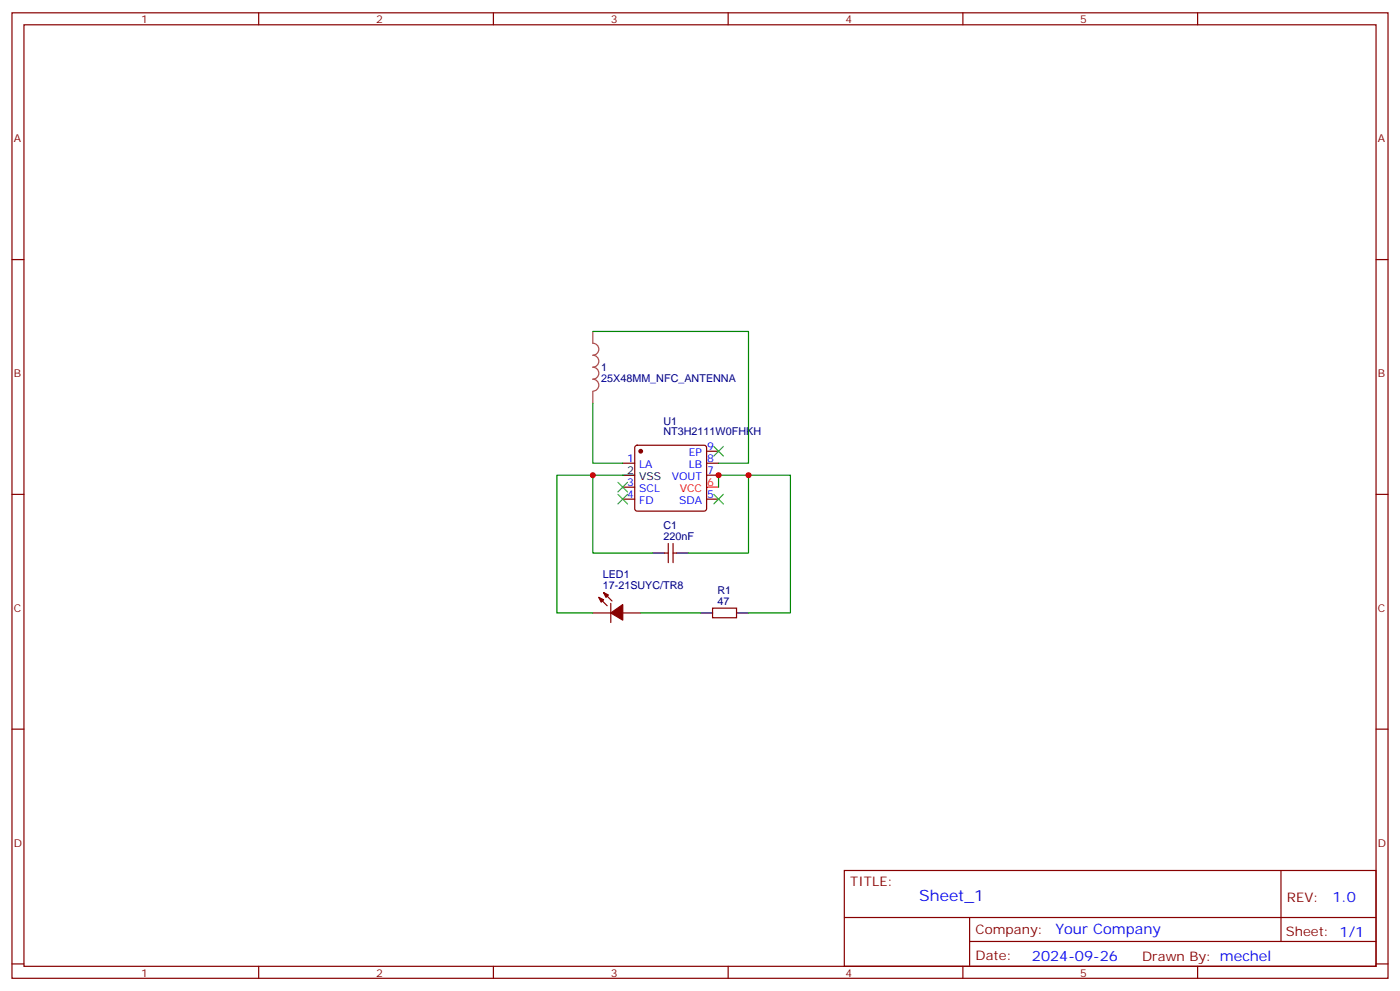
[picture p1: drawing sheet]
<svg xmlns="http://www.w3.org/2000/svg" width="412mm" height="292mm" viewBox="0 0 412 292" stroke-linecap="round" stroke-linejoin="round" font-family="sans-serif">
<g fill="none" stroke="#870000" stroke-width=".35">
<path d="M3.5 3.8h405.4v284.3h-405.4zM7.1 7.3h398.2v277.3h-398.2zM76.2 3.8v3.5M145.3 3.8v3.5M214.5 3.8v3.5M283.6 3.8v3.5M352.8 3.8v3.5M3.5 76.4h3.6M405.3 76.4h3.6M183.4 136.4h3.6M187.2 131.3l.5-.2h19.7l.5 .2 .2 .5v18l-.2 .5-.5 .2h-19.7l-.5-.2-.2-.5v-18zM208.1 132.9h3.6"/>
<path d="M208.1 136.4h3.6M208.1 139.9h3.6M3.5 145.6h3.6M183.4 147h3.6M183.4 143.5h3.6M208.1 147h3.6M405.3 145.6h3.6M176.4 175.9l2.5 2.5M177.8 174.5l2.5 2.5M179.9 177.7v5.6M195.8 162.9h1M196.8 160.1v5.6"/>
<path d="M198.3 160.1v5.6M198.3 162.9h1M209.9 179.1h7.1v2.8h-7.1zM174.6 180.5h5.3M183.4 180.5h5.3M3.5 214.7h3.6M405.3 214.7h3.6M248.7 256.4h156.6v28.2h-156.6zM377.3 256.4v20.9M248.7 270.2h156.5M285.6 277.3h119.6M285.6 270.2v14.1"/>
<path d="M3.5 283.9h3.6M76.2 284.6v3.5M145.3 284.6v3.5M214.5 284.6v3.5M283.6 284.6v3.5M352.8 284.6v3.5M405.3 283.9h3.6"/>
</g>
<path d="M208.1 143.5h3.6" fill="none" stroke="#f00" stroke-width=".35"/>
<path d="M183.4 139.9h3.6M192.3 162.9h3.5M199.3 162.9h3.5M206.4 180.5h3.5M217 180.5h3.5" fill="none" stroke="#000" stroke-width=".35"/>
<g fill="#870000" stroke="#870000" stroke-width=".35">
<path d="M176.4 175.9l1.4 .7-.7 .7z"/>
<path d="M177.8 174.5l1.4 .7-.7 .7z"/>
<path d="M179.9 180.5l3.5-2.5v4.6z"/>
<circle cx="188.7" cy="132.9" r=".53"/>
</g>
<path d="M174.6 97.6v3.5a1.76 1.76 0 0 1 1.8 1.7 1.76 1.76 0 0 1-1.8 1.8 1.76 1.76 0 0 1 1.8 1.8 1.76 1.76 0 0 1-1.8 1.7 1.76 1.76 0 0 1 1.8 1.8 1.76 1.76 0 0 1-1.8 1.8 1.76 1.76 0 0 1 1.8 1.7 1.76 1.76 0 0 1-1.8 1.8M174.6 115.3v3.5" fill="none" stroke="#a64a4a" stroke-width=".35"/>
<path d="M174.6 97.6h45.9v38.8h-8.8M174.6 118.8v17.6h8.8M174.6 139.9h-10.6v40.6h10.6M183.4 139.9h-8.8v23h17.7M220.5 139.9h12.3v40.6h-12.3M211.7 143.5v-3.6h8.8v23h-17.7M188.7 180.5h17.7" fill="none" stroke="#008700" stroke-width=".35"/>
<path d="M210.3 131.5l2.8 2.8M213.1 131.5l-2.8 2.8M182 145.6l2.9 2.8M182 142.1l2.9 2.8M184.9 145.6l-2.9 2.8M184.9 142.1l-2.9 2.8M210.3 145.6l2.8 2.8M213.1 145.6l-2.8 2.8" fill="none" stroke="#3c3" stroke-width=".35"/>
<g fill="#c00">
<circle cx="211.7" cy="139.9" r=".88"/>
<circle cx="174.6" cy="139.9" r=".88"/>
<circle cx="220.5" cy="139.9" r=".88"/>
</g>
<text font-size="4.6" fill="#00f" x="270.8" y="265.4">Sheet_1</text>
<g font-size="4.2" fill="#00f">
<text x="392.5" y="265.6">1.0</text>
<text x="310.9" y="275.2">Your Company</text>
<text x="304" y="283">2024-09-26</text>
</g>
<g font-size="3.9" fill="#800">
<text x="250.5" y="260.9">TITLE:</text>
<text x="379.1" y="265.6">REV:</text>
<text x="287.4" y="275.1">Company:</text>
<text x="378.7" y="275.8">Sheet: 1/1</text>
<text x="287.4" y="282.8">Date:</text>
<text x="336.4" y="282.9">Draw</text>
<text x="346.6" y="282.9">n By: mechel</text>
</g>
<g font-size="3.2" fill="#800">
<text x="41.6" y="6.8">1</text>
<text x="110.8" y="6.8">2</text>
<text x="179.9" y="6.8">3</text>
<text x="249.1" y="6.8">4</text>
<text x="318.2" y="6.8">5</text>
<text x="4.1" y="41.9">A</text>
<text x="405.9" y="41.9">A</text>
<text x="4.1" y="111">B</text>
<text x="405.9" y="111">B</text>
<text x="4.1" y="180.2">C</text>
<text x="405.9" y="180.2">C</text>
<text x="4.1" y="249.3">D</text>
<text x="405.9" y="249.3">D</text>
<text x="41.6" y="287.6">1</text>
<text x="110.8" y="287.6">2</text>
<text x="179.9" y="287.6">3</text>
<text x="249.1" y="287.6">4</text>
<text x="318.2" y="287.6">5</text>
</g>
<g font-size="3.2" fill="#000080">
<text x="177.1" y="112.5">25X48MM_NFC_ANTENNA</text>
<text x="177.1" y="109.3">1</text>
<text x="195.4" y="125">U1</text>
<text x="195.4" y="128.2">NT3H2111W0FHKH</text>
<text x="195.4" y="155.8">C1</text>
<text x="195.4" y="159">220nF</text>
<text x="177.6" y="173.5">17-21SUYC/TR8</text>
<text x="177.6" y="170.2">LED1</text>
<text x="211.3" y="178">47</text>
<text x="211.3" y="174.8">R1</text>
</g>
<g font-size="3.2" fill="#00f">
<text x="184.8" y="136.1">1</text>
<text x="188.3" y="137.8">LA</text>
<text x="202.9" y="137.8">LB</text>
<text x="202.9" y="134.3">EP</text>
<text x="208.3" y="132.5">9</text>
<text x="208.3" y="136.1">8</text>
<text x="184.8" y="143.1">3</text>
<text x="197.9" y="141.4">VOUT</text>
<text x="208.3" y="139.6">7</text>
<text x="184.8" y="146.6">4</text>
<text x="188.3" y="148.4">FD</text>
<text x="188.3" y="144.9">SCL</text>
<text x="200.1" y="148.4">SDA</text>
<text x="208.3" y="146.6">5</text>
</g>
<g font-size="3.2">
<text x="184.8" y="139.6">2</text>
<text x="188.3" y="141.4">VSS</text>
</g>
<g font-size="3.2" fill="#f00">
<text x="208.3" y="143.1">6</text>
<text x="200.2" y="144.9">VCC</text>
</g>
</svg>
